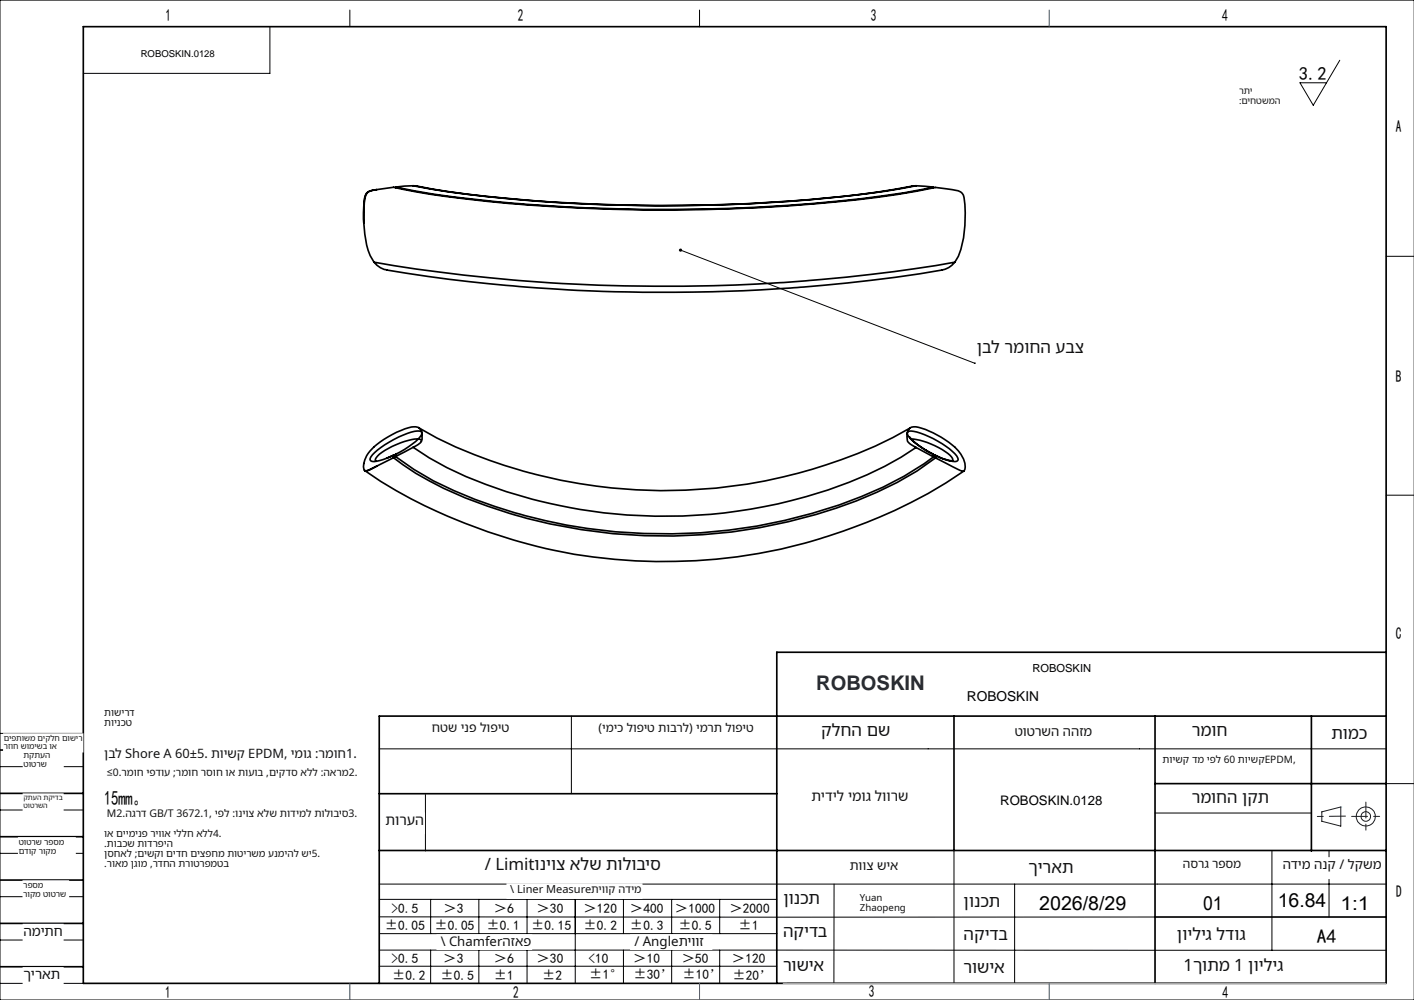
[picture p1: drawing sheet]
<svg xmlns="http://www.w3.org/2000/svg" width="297mm" height="210mm" viewBox="0 0 297 210" stroke-linecap="round" stroke-linejoin="round" font-family="sans-serif">
<g fill="none" stroke="#191924" stroke-width=".21">
<path d="M277.6 170.5l4-1v4l-4-1z"/>
<circle cx="286.9" cy="171.5" r="1.01"/>
<circle cx="286.9" cy="171.5" r="2"/>
</g>
<g fill="none" stroke="#000" stroke-width=".21">
<path d="M0 0h297v210h-297zM56.7 5.6v9.8h-39.2M73.5 2.1v3.5M146.9 2.1v3.5M281.4 12.7l-5.6 9.4-2.7-4.7h5.5M142.9 52.5l61.8 23.8h28.5M291.1 53.8h5.9M291.1 104h5.9M0 154h17.5M79.7 157.3h211.4M120 150.4v16.3M0 179.2h17.5"/>
<path d="M0 161h17.5M0 170.1h17.5M89.4 166.9v11.8M200.4 178.6v27.9M242.6 170.7h32.8M267.2 178.6v21M279.2 178.6v14M291.1 164.6h6M0 188.3h17.5M0 197.4h17.5M79.7 185.7h211.4M79.7 199.5l211.4 .1"/>
<path d="M79.7 192.5l162.9 .1M79.7 188.9h83.5M79.7 196.1h83.5M90.5 188.9v7.2M90.5 199.5v7M100.6 188.9v7.2M100.6 199.5v7M110.7 188.9v7.2M110.7 199.5v7M120.8 188.9v17.6M131 188.9v7.2M131 199.5v7"/>
<path d="M141.1 188.9v7.2M141.1 199.5v7M151.2 188.9v7.2M151.2 199.5v7M175.2 185.7v20.9M213.1 185.7v20.8M0 206.5h17.5M79.7 202.9h83.5M163.2 206.5h127.9"/>
</g>
<g fill="none" stroke="#000" stroke-width=".35">
<path d="M17.5 5.6h273.6v200.9h-273.6zM79.1 39.8l3.6-.5a232.4 232.4 0 0 0 32.8 4 369 369 0 0 0 73-2.5l8-1.4a19.6 19.6 0 0 1 5.3 .9 2.71 2.71 0 0 1 .9 2.7 26.4 26.4 0 0 1-1.4 10.8l-.7 1.3M79.1 39.8a2.41 2.41 0 0 0-2.3 1.2 17.5 17.5 0 0 0-.4 5.8M79.1 39.8a2.39 2.39 0 0 0-2.4 1.3 17.8 17.8 0 0 0-.3 5.7M83.1 39.3a242.9 242.9 0 0 0 31.5 3.9 361.1 361.1 0 0 0 75.3-2.7l6.2-1.2M83.1 39.3v.1M86.8 39l-3.7 .3M86.8 39a274 274 0 0 0 35 3.8 339.8 339.8 0 0 0 67.5-3.2l3.1-.6M86.8 39l.8 .1M87.6 39.1a259.1 259.1 0 0 0 27.3 3.3 356.1 356.1 0 0 0 69.4-2.1l7.3-1.2M192.4 39l3.7 .3M192.4 39l-.8 .1"/>
<path d="M196.1 39.3v.1M76.4 46.8a15.5 15.5 0 0 0 2.2 8.3M78.6 55.1a368.4 368.4 0 0 0 122 0M78.6 55.1a4.1 4.1 0 0 0 2.7 1.6M200.6 55.1a4.3 4.3 0 0 1-2.8 1.6 366.4 366.4 0 0 1-116.5 0M76.6 98.8l.1 .1M76.7 98.9a111.1 111.1 0 0 0 34.2 15.4 113.3 113.3 0 0 0 91.6-15.4M79.1 97.9l-1.3 .7-1.1 .3M82.7 96.1a67.5 67.5 0 0 0 19.7 10.2 113 113 0 0 0 81.8-2.9l4.3-2.1 4.1-2.4 3.9-2.7M82.7 95.6v.5M82.7 96.1l-3.6 1.8M82.7 95.6l-1.5 .6"/>
<path d="M82.7 95.6h.1M82.7 95.6l.4 .1M83.1 95.4v.5M83.1 95.9a66.7 66.7 0 0 0 20.8 10.5 112.7 112.7 0 0 0 81.6-4.1l4.4-2.3 4.2-2.6 2-1.5M83.3 95.3l-.2 .1M86.8 93.9l-3.7 2M86.8 93.9a77.6 77.6 0 0 0 25 10.9 107.2 107.2 0 0 0 74-6.9l3.5-1.9 3.1-2M88 89.9a99.6 99.6 0 0 0 24.5 9.7 108.3 108.3 0 0 0 75-7.7l3.7-2M88.4 92.3h-.1a8.9 8.9 0 0 0-5.2 1.1 8.5 8.5 0 0 0-4.3 3l.2 .4M88.6 90.9l.1 .3a1.9 1.9 0 0 1-1.2 2.4l-.7 .3M88.6 90.9a5.9 5.9 0 0 1-2.8 2.9l-2.7 1.6M88.6 90.8a1.57 1.57 0 0 0-2.2-1.1 18.5 18.5 0 0 0-9.1 5.5 3.9 3.9 0 0 0-.8 3.5 .87 .87 0 0 0 1.1-.1l1.5-.7"/>
<path d="M88.6 90.8a.84 .84 0 0 0-1-.3 19 19 0 0 0-9.7 5.4l-.2 .6a1.06 1.06 0 0 0 1.4 .4l1.4-.4 2.2-.9M88.6 90.8v.1M191.1 91.7a17.7 17.7 0 0 0 5 3.8M191.4 92.2a14.9 14.9 0 0 1 8.4 3.7l.3 .6-.1 .3M192.4 94l3.7 1.9M192.4 94l-1.2-.7a2.18 2.18 0 0 1 .3-3.6 6.1 6.1 0 0 1 3.7 .8 17 17 0 0 1 6.6 4.9 3.5 3.5 0 0 1 .7 3.5h-.1a4.8 4.8 0 0 1-2.4-.9l-3.5-1.8M196.1 95.5a16.6 16.6 0 0 1-5.3-3.9l-.2-.4 .1-.5a4.8 4.8 0 0 1 3.5 .6 18.3 18.3 0 0 1 6.7 4.4l.4 .7-.1 .3a1.57 1.57 0 0 1-1.6 .1l-1.5-.4-1.6-.7M196.1 95.5v.4M196.5 95.6l.2 .1a6.8 6.8 0 0 0 3.4 1.1M196.5 95.7l-.4 .1M196.5 95.7v.5M291.1 137h-127.9v69.5"/>
<path d="M0 157.5h17.5M200.4 150.4v28.2M242.6 150.4v56.1M275.4 150.4v28.3M291.1 150.4h-211.4v56.1M0 175.7h17.5M0 166.6h17.5M79.7 166.7h83.5M79.7 178.6h211.4M242.6 164.6h48.5M0 184.8h17.5M0 193.9h17.5"/>
<path d="M242.6 192.6h48.5M0 203h17.5"/>
</g>
<path d="M282.6 171.4l-5.9 .1M283.9 171.4h6M286.9 168.4v6" fill="none" stroke="#191924" stroke-width=".21" stroke-dasharray="6.3 1.3 1.3 1.3" stroke-dashoffset="3"/>
<path d="M164.5 206.5h126.6" fill="none" stroke="#c0c0c0" stroke-width=".21"/>
<path d="M220.4 2.1v3.5M73.5 206.5v3.5M146.9 206.5v3.5M220.4 206.5v3.5" fill="none" stroke="#00f" stroke-width=".21"/>
<path d="M281.6 169.5h.1" fill="none" stroke="#0ff" stroke-width=".21"/>
<path d="M142.7 52.3a.33 .33 0 0 1 .5 .1 .33 .33 0 0 1-.2 .5 .33 .33 0 0 1-.4-.5l.3 .1z" fill="#000"/>
<g fill="#fff" stroke="#fff" stroke-width=".35">
<path d="M29.6 8.4h15.5v4.4h-15.5z"/>
<path d="M210.1 165.7h22.4v4.2h-22.4z"/>
<path d="M205.2 71.3h28.5v5.7h-28.5z"/>
<path d="M21.9 148.5h11.9v4.4h-11.9z"/>
<path d="M21.9 157h53.8v4.4h-53.8z"/>
<path d="M21.9 161.2h53.8v4.4h-53.8z"/>
<path d="M21.9 169.7h53.8v4.4h-53.8z"/>
<path d="M21.9 173.9h29.9v4.4h-29.9z"/>
<path d="M21.9 178.2h50.8v4.4h-50.8z"/>
<path d="M260.2 18.2h11.7v4.1h-11.7z"/>
<path d="M3.9 176h11.9v3.7h-11.9z"/>
<path d="M4.9 194.2h8.3v3.7h-8.3z"/>
<path d="M4.9 203.3h8.3v3.6h-8.3z"/>
<path d="M4.9 185h9.4v3.7h-9.4z"/>
<path d="M.8 154.2h16.6v3.6h-16.6z"/>
<path d="M4.9 166.8h8.3v3.7h-8.3z"/>
<path d="M5 157.8h8.2v3.6h-8.2z"/>
<path d="M202.4 187.5h10.2v4.3h-10.2z"/>
<path d="M216 180.5h10.2v4.2h-10.2z"/>
<path d="M247.2 194.5h16.3v4.2h-16.3z"/>
<path d="M100.9 179.7h39.5v5.2h-39.5z"/>
<path d="M132.5 196.4h16.9v2.9h-16.9z"/>
<path d="M91.8 196.4h19.8v2.9h-19.8z"/>
<path d="M106.6 185.7h28.2v2.9h-28.2z"/>
<path d="M180.6 187.5h12.3v4.3h-12.3z"/>
<path d="M164.5 201.1h10.1v4.2h-10.1z"/>
<path d="M248.5 180.2h12.2v4.2h-12.2z"/>
<path d="M202.4 194.4h10.2v4.2h-10.2z"/>
<path d="M247.7 201.1h36.6v4.2h-36.6z"/>
<path d="M202.4 201.5h10.2v4.3h-10.2z"/>
<path d="M164.5 193.9h10.1v4.3h-10.1z"/>
<path d="M178.5 180.5h10.2v4.2h-10.2z"/>
<path d="M164.5 187h10.2v4.3h-10.2z"/>
<path d="M269.4 180.2h20.8v4.2h-20.8z"/>
<path d="M172.5 151.6h16.3v4.2h-16.3z"/>
<path d="M216.8 138.8h50.8v4.5h-50.8z"/>
<path d="M213.1 152.3h16.3v4.3h-16.3z"/>
<path d="M250.3 151.6h16.3v4.2h-16.3z"/>
<path d="M80.9 170.8h8.2v4.2h-8.2z"/>
<path d="M125.7 151.6h32.6v4.2h-32.6z"/>
<path d="M90.7 151.6h16.3v4.2h-16.3z"/>
<path d="M279.6 152.3h8.2v4.3h-8.2z"/>
<path d="M244.2 158.6h28.5v4.2h-28.5z"/>
<path d="M170.4 165.7h20.4v4.2h-20.4z"/>
<path d="M250.3 165.7h16.3v4.2h-16.3z"/>
<path d="M203.1 143.8h78.3v4.4h-78.3z"/>
<path d="M216.8 138.2h51.5v3.6h-51.5z"/>
</g>
<text font-size="4.2" fill="#1f2633" x="171.4" y="145">ROBOSKIN</text>
<text font-size="4.2" x="21.9" y="169.1">15mm。</text>
<g font-size="4.1">
<text x="218.3" y="191">2026/8/29</text>
<text x="252.7" y="191">01</text>
<text x="268.4" y="190.5">16.84</text>
<text x="281.5" y="191">1:1</text>
<text x="276.6" y="198">A4</text>
</g>
<text font-size="3.9" x="272.8" y="16.8">3.2</text>
<g font-size="3.5">
<text x="34.8" y="4.4">1</text>
<text x="108.7" y="4.4">2</text>
<text x="182.9" y="4.4">3</text>
<text x="256.7" y="4.4">4</text>
<text x="293.2" y="27.8">A</text>
<text x="293.2" y="80.3">B</text>
<text x="293.2" y="134.2">C</text>
<text x="293.3" y="188.4">D</text>
<text x="34.7" y="209.6">1</text>
<text x="107.8" y="209.6">2</text>
<text x="182.5" y="209.3">3</text>
<text x="256.8" y="209.7">4</text>
</g>
<g font-size="3.5" fill="#111">
<text x="205.2" y="74.2">ןבל רמוחה עבצ</text>
<text x="172.5" y="154.5">קלחה םש</text>
<text x="250.3" y="154.5">רמוח</text>
<text x="279.6" y="155.2">תומכ</text>
<text x="250.3" y="168.6">רמוחה ןקת</text>
<text x="101.8" y="182.6">/ Limitוניוצ אלש תולוביס</text>
<text x="216" y="183.4">ךיראת</text>
<text x="164.5" y="189.9">ןונכת</text>
<text x="202.4" y="190.4">ןונכת</text>
<text x="164.5" y="196.8">הקידב</text>
<text x="202.4" y="197.3">הקידב</text>
<text x="247.2" y="197.4">ןויליג לדוג</text>
<text x="164.5" y="204">רושיא</text>
<text x="202.4" y="204.4">רושיא</text>
<text x="248.6" y="204">1ךותמ 1 ןויליג</text>
</g>
<g font-size="3" fill="#111">
<text x="80.9" y="173.2">תורעה</text>
<text x="170.4" y="168.1">תידיל ימוג לוורש</text>
</g>
<text font-size="2.9" x="203.1" y="147.3">ROBOSKIN</text>
<text font-size="2.9" fill="#111" x="4.9" y="205.7">ךיראת</text>
<g font-size="2.8" fill="#111">
<text x="213.1" y="154.6">טוטרשה ההזמ</text>
<text x="269.4" y="182.5">הדימ הנק / לקשמ</text>
<text x="4.9" y="196.5">המיתח</text>
<text x="92.6" y="198.7">\ Chamferהזאפ</text>
<text x="133.2" y="198.7">/ Angleתיווז</text>
</g>
<g font-size="2.8">
<text x="210.1" y="169">ROBOSKIN.0128</text>
<text x="82.2" y="191.7">&gt;0.5</text>
<text x="93.1" y="191.7">＞3</text>
<text x="103.7" y="191.7">＞6</text>
<text x="112.7" y="191.7">＞30</text>
<text x="122.6" y="191.7">＞120</text>
<text x="132.3" y="191.7">＞400</text>
<text x="141.8" y="191.7">＞1000</text>
<text x="153.2" y="191.7">＞2000</text>
<text x="80.8" y="195.3">±0.05</text>
<text x="91.2" y="195.3">±0.05</text>
<text x="102.2" y="195.3">±0.1</text>
<text x="111.6" y="195.3">±0.15</text>
<text x="122.6" y="195.3">±0.2</text>
<text x="132.3" y="195.3">±0.3</text>
<text x="142.5" y="195.3">±0.5</text>
<text x="155.1" y="195.3">±1</text>
<text x="82.2" y="202.3">&gt;0.5</text>
<text x="93.1" y="202.3">＞3</text>
<text x="103.7" y="202.3">＞6</text>
<text x="112.7" y="202.3">＞30</text>
<text x="123.6" y="202.3">&lt;10</text>
<text x="133" y="202.3">＞10</text>
<text x="143.2" y="202.3">＞50</text>
<text x="153.7" y="202.3">＞120</text>
<text x="82.3" y="205.8">±0.2</text>
<text x="92.5" y="205.8">±0.5</text>
<text x="103.7" y="205.8">±1</text>
<text x="113.9" y="205.8">±2</text>
<text x="123.8" y="205.7">±1°</text>
<text x="133" y="205.7">±30’</text>
<text x="143.3" y="205.7">±10’</text>
<text x="153.8" y="205.8">±20’</text>
</g>
<g font-size="2.7" fill="#111">
<text x="21.9" y="159.2">ןבל Shore A 60±5. תוישק EPDM, ימוג :רמוח1.</text>
<text x="178.5" y="182.7">תווצ שיא</text>
</g>
<text font-size="2.6" fill="#111" x="90.7" y="153.8">חטש ינפ לופיט</text>
<g font-size="2.5" fill="#111">
<text x="125.7" y="153.7">)ימיכ לופיט תוברל( ימרת לופיט</text>
<text x="248.5" y="182.3">הסרג רפסמ</text>
</g>
<text font-size="2.3" x="216.8" y="141.1">ROBOSKIN</text>
<text font-size="2.3" fill="#111" x="107.2" y="187.6">\ Liner Measureתיווק הדימ</text>
<g font-size="2.2" fill="#111">
<text x="22.5" y="163">≥0.רמוח יפדוע ;רמוח רסוח וא תועוב ,םיקדס אלל :הארמ2.</text>
<text x="22.5" y="171.5">M2.הגרד GB/T 3672.1, יפל :וניוצ אלש תודימל תולוביס3.</text>
</g>
<g font-size="2.1" fill="#111">
<text x="21.9" y="150.3">תושירד</text>
<text x="21.9" y="152.5">תוינכט</text>
<text x="244.2" y="160.3">תוישק דמ יפל 60 תוישקEPDM,</text>
<text x="21.9" y="175.7">וא םיימינפ ריווא יללח אלל4.</text>
<text x="21.9" y="177.9">.</text>
<text x="21.9" y="179.9">ןסחאל ;םישקו םידח םיצפחמ תוטירשמ ענמיהל שי5.</text>
<text x="22.5" y="177.9">תובכש תודרפיה</text>
<text x="21.9" y="182.1">.</text>
<text x="22.5" y="182.1">רואמ ןגומ ,רדחה תרוטרפמטב</text>
</g>
<text font-size="2" x="29.6" y="11.9">ROBOSKIN.0128</text>
<g font-size="2" fill="#111">
<text x="180.6" y="189.2">Yuan</text>
<text x="180.6" y="191.3">Zhaopeng</text>
</g>
<g font-size="1.9" fill="#111">
<text x="260.2" y="19.8">רתי</text>
<text x="260.2" y="21.8">:</text>
<text x="260.8" y="21.8">םיחטשמה</text>
</g>
<g font-size="1.8" fill="#111">
<text x="5" y="161">טוטרש</text>
<text x="5" y="159.2">תקתעה</text>
<text x="3.9" y="177.4">טוטרש רפסמ</text>
<text x="3.9" y="179.3">םדוק רוקמ</text>
<text x="4.9" y="188.3">רוקמ טוטרש</text>
<text x="4.9" y="186.5">רפסמ</text>
</g>
<g font-size="1.7" fill="#111">
<text x=".8" y="155.6">םיפתושמ םיקלח םושיר</text>
<text x=".8" y="157.4">רזוח שומישב וא</text>
</g>
<g font-size="1.5" fill="#111">
<text x="4.9" y="169.6">טוטרשה</text>
<text x="4.9" y="168">קתעה תקידב</text>
</g>
</svg>
